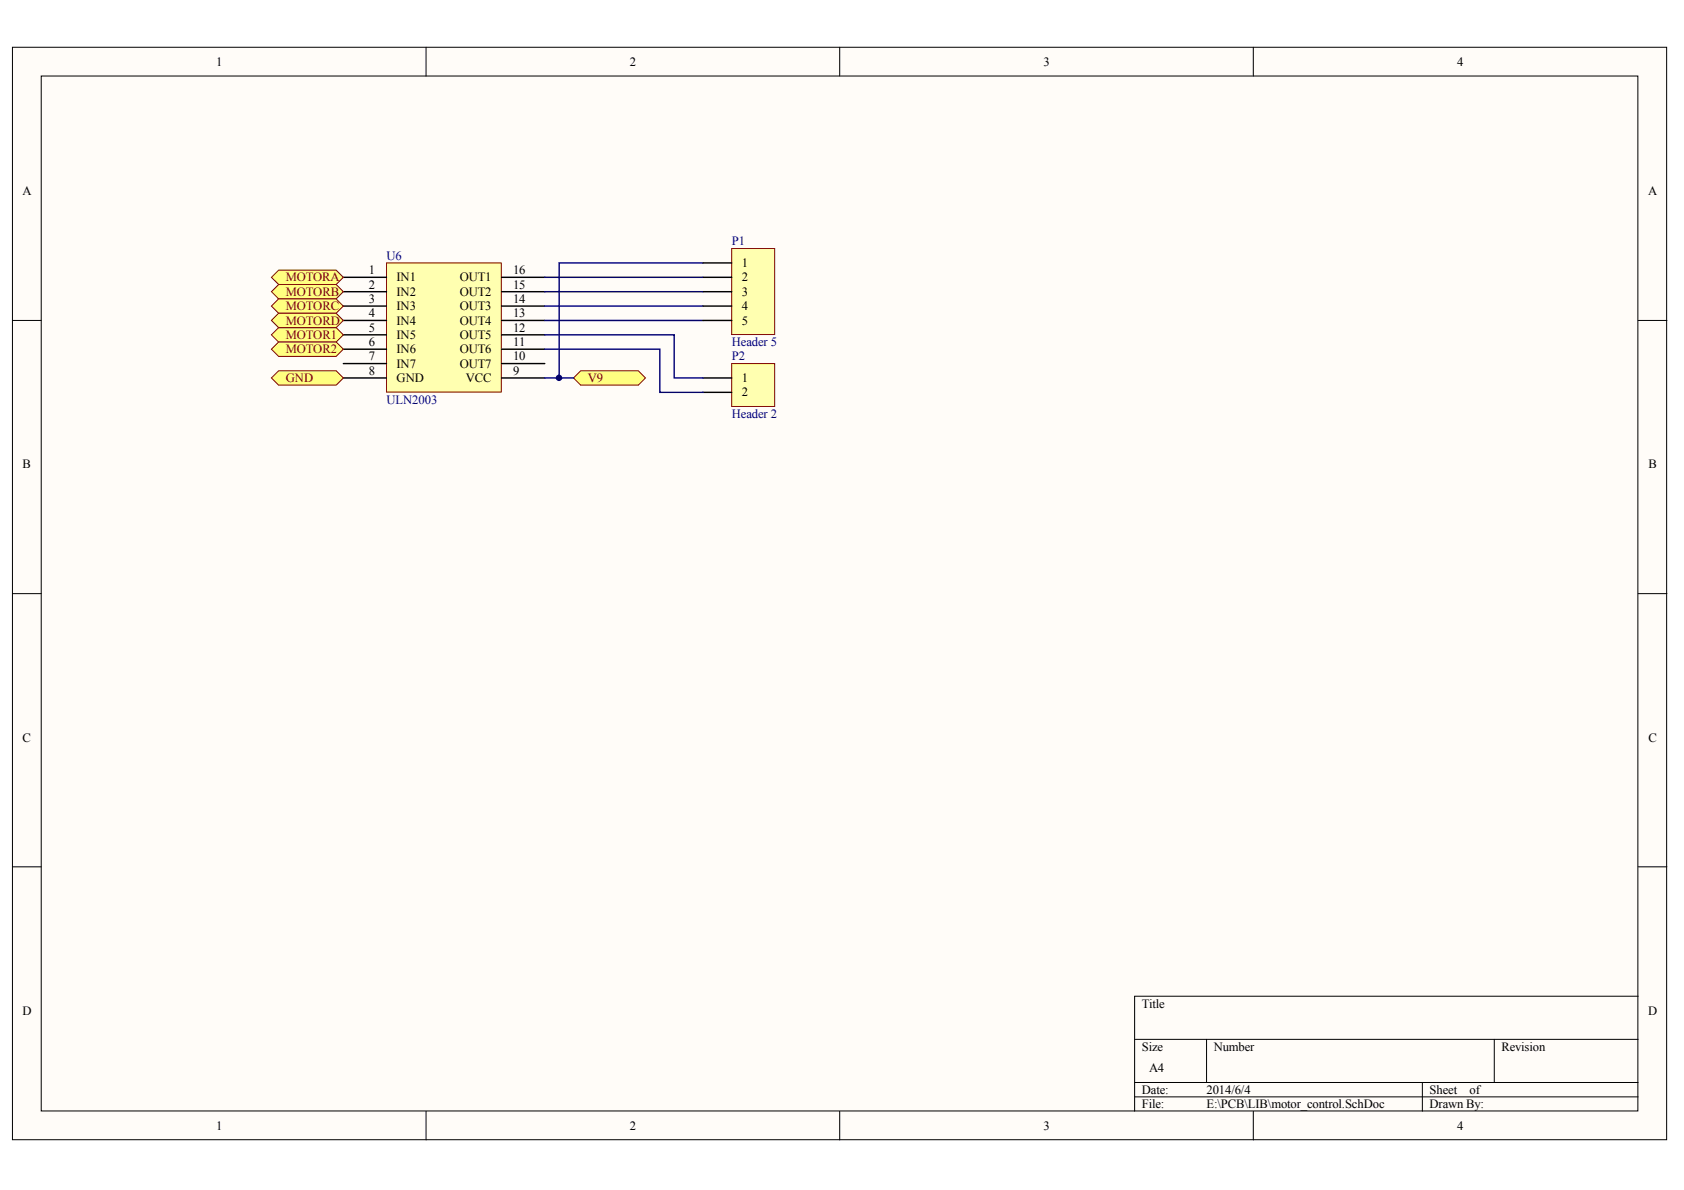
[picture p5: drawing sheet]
<svg xmlns="http://www.w3.org/2000/svg" width="297mm" height="210mm" viewBox="0 0 297 210" stroke-linecap="round" stroke-linejoin="round" font-family="sans-serif">
<g fill="#fffcf8" stroke="#000" stroke-width=".18">
<path d="M2.2 8.3h291.8v192.7h-291.8z"/>
<path d="M7.3 13.4h281.6v182.6h-281.6z"/>
</g>
<g fill="none" stroke="#000" stroke-width=".18">
<path d="M75.2 8.3v5.1M148.1 8.3v5.1M221.1 8.3v5.1M2.2 56.5h5.1M289 56.5h5M2.2 104.7h5.1M289 104.7h5M2.2 152.9h5.1M289 152.9h5M289 175.7h-88.9v20.3M75.2 196v5.1M148.1 196v5.1"/>
<path d="M200.1 183.3h88.9M200.1 190.9h88.9M200.1 193.5h88.9M212.8 183.3v7.6M221.1 196v5.1M250.9 190.9v5.1M263.6 183.3v7.6"/>
</g>
<path d="M68.2 46.4h20.2v22.8h-20.2z" fill="#ffffb0" stroke="#800000" stroke-width=".18"/>
<g fill="none" stroke="#000" stroke-width=".25">
<path d="M60.6 48.9h7.6M60.6 51.5h7.6M60.6 54h7.6M60.6 56.5h7.6M60.6 59.1h7.6M88.5 48.9h7.6M88.5 51.5h7.6M88.5 54h7.6M88.5 56.5h7.6M88.5 59.1h7.6M60.6 61.6h7.6M60.6 64.1h7.6"/>
<path d="M60.6 66.7h7.6M88.5 61.6h7.6M88.5 64.1h7.6M88.5 66.7h7.6"/>
</g>
<g fill="#ffff80" stroke="#800000" stroke-width=".18">
<path d="M47.9 48.9l1.2-1.3h10.2l1.3 1.3-1.3 1.3h-10.2z" fill-rule="evenodd"/>
<path d="M47.9 51.5l1.2-1.3h10.2l1.3 1.3-1.3 1.2h-10.2z" fill-rule="evenodd"/>
<path d="M47.9 54l1.2-1.3h10.2l1.3 1.3-1.3 1.3h-10.2z" fill-rule="evenodd"/>
<path d="M47.9 59.1l1.2-1.3h10.2l1.3 1.3-1.3 1.2h-10.2z" fill-rule="evenodd"/>
<path d="M47.9 61.6l1.2-1.3h10.2l1.3 1.3-1.3 1.3h-10.2z" fill-rule="evenodd"/>
<path d="M47.9 66.7l1.2-1.3h10.2l1.3 1.3-1.3 1.2h-10.2z" fill-rule="evenodd"/>
<path d="M101.2 66.7l1.2-1.3h10.2l1.3 1.3-1.3 1.2h-10.2z" fill-rule="evenodd"/>
</g>
<path d="M96.1 48.9h27.9M96.1 51.5h27.9M96.1 54h27.9" fill="none" stroke="#000080" stroke-width=".25"/>
<path d="M129.1 64.1h7.5v7.6h-7.5z" fill="#ffffb0" stroke="#800000" stroke-width=".18"/>
<path d="M124 66.7h5.1M124 69.2h5.1" fill="none" stroke="#000" stroke-width=".25"/>
<path d="M96.1 59.1h22.8v7.6h5.1M96.1 61.6h20.3v7.6h7.6" fill="none" stroke="#000080" stroke-width=".25"/>
<path d="M47.9 56.5l1.2-1.2h10.2l1.3 1.2-1.3 1.3h-10.2z" fill-rule="evenodd" fill="#ffff80" stroke="#800000" stroke-width=".18"/>
<path d="M96.1 56.5h27.9M124 46.4h-25.4v20.3M96.1 66.7h5.1" fill="none" stroke="#000080" stroke-width=".25"/>
<path d="M129.1 43.8h7.5v15.2h-7.5z" fill="#ffffb0" stroke="#800000" stroke-width=".18"/>
<path d="M124 46.4h5.1M124 48.9h5.1M124 51.5h5.1M124 54h5.1M124 56.5h5.1" fill="none" stroke="#000" stroke-width=".25"/>
<circle cx="98.6" cy="66.6" r=".48" fill="#000080" stroke="#000080" stroke-width=".18"/>
<g font-size="2.2">
<text x="38.2" y="11.6">1</text>
<text x="111.1" y="11.6">2</text>
<text x="184.1" y="11.6">3</text>
<text x="257" y="11.6">4</text>
<text x="3.9" y="34.4">A</text>
<text x="290.7" y="34.4">A</text>
<text x="130.9" y="47.1">1</text>
<text x="65.1" y="48.4">1</text>
<text x="65.1" y="50.9">2</text>
<text x="65.1" y="53.4">3</text>
<text x="70" y="49.6">IN1</text>
<text x="70" y="52.2">IN2</text>
<text x="81.1" y="52.2">OUT2</text>
<text x="81.1" y="49.6">OUT1</text>
<text x="90.5" y="53.4">14</text>
<text x="90.5" y="50.9">15</text>
<text x="90.5" y="48.4">16</text>
<text x="130.9" y="49.6">2</text>
<text x="130.9" y="52.2">3</text>
<text x="65.1" y="56">4</text>
<text x="65.1" y="58.5">5</text>
<text x="70" y="54.7">IN3</text>
<text x="70" y="57.2">IN4</text>
<text x="70" y="59.8">IN5</text>
<text x="81.1" y="59.8">OUT5</text>
<text x="81.1" y="57.2">OUT4</text>
<text x="81.1" y="54.7">OUT3</text>
<text x="90.5" y="58.5">12</text>
<text x="90.5" y="56">13</text>
<text x="130.9" y="54.7">4</text>
<text x="130.9" y="57.2">5</text>
<text x="65.1" y="61">6</text>
<text x="65.1" y="63.6">7</text>
<text x="70" y="62.3">IN6</text>
<text x="70" y="64.9">IN7</text>
<text x="81.1" y="64.9">OUT7</text>
<text x="81.1" y="62.3">OUT6</text>
<text x="90.5" y="63.6">10</text>
<text x="90.5" y="61">11</text>
<text x="65.1" y="66.1">8</text>
<text x="70" y="67.4">GND</text>
<text x="82.2" y="67.4">VCC</text>
<text x="90.5" y="66.1">9</text>
<text x="130.9" y="67.4">1</text>
<text x="130.9" y="69.9">2</text>
<text x="4" y="82.6">B</text>
<text x="290.8" y="82.6">B</text>
<text x="4" y="130.8">C</text>
<text x="290.8" y="130.8">C</text>
<text x="3.9" y="179">D</text>
<text x="201.4" y="177.7">Title</text>
<text x="290.7" y="179">D</text>
<text x="201.4" y="185.3">Size</text>
<text x="214.1" y="185.3">Number</text>
<text x="264.8" y="185.3">Revision</text>
<text x="202.7" y="189.1">A4</text>
<text x="201.4" y="192.9">Date:</text>
<text x="201.4" y="195.5">File:</text>
<text x="212.8" y="192.9">2014/6/4</text>
<text x="212.8" y="195.5">E:\PCB\LIB\motor_control.SchDoc</text>
<text x="252.2" y="192.9">Sheet</text>
<text x="252.2" y="195.5">Drawn By:</text>
<text x="259.2" y="192.9">of</text>
<text x="38.2" y="199.3">1</text>
<text x="111.1" y="199.3">2</text>
<text x="184.1" y="199.3">3</text>
<text x="257" y="199.3">4</text>
</g>
<g font-size="2.2" fill="#000080">
<text x="68.2" y="45.8">U6</text>
<text x="129.1" y="43.3">P1</text>
<text x="129.1" y="63.6">P2</text>
<text x="129.1" y="61">Header 5</text>
<text x="68.2" y="71.2">ULN2003</text>
<text x="129.1" y="73.7">Header 2</text>
</g>
<g font-size="2.2" fill="#800000">
<text x="50.4" y="49.6">MOTORA</text>
<text x="50.4" y="52.2">MOTORB</text>
<text x="50.4" y="54.7">MOTORC</text>
<text x="50.4" y="59.8">MOTOR1</text>
<text x="50.4" y="57.2">MOTORD</text>
<text x="50.4" y="62.3">MOTOR2</text>
<text x="50.4" y="67.4">GND</text>
<text x="103.7" y="67.4">V9</text>
</g>
</svg>
